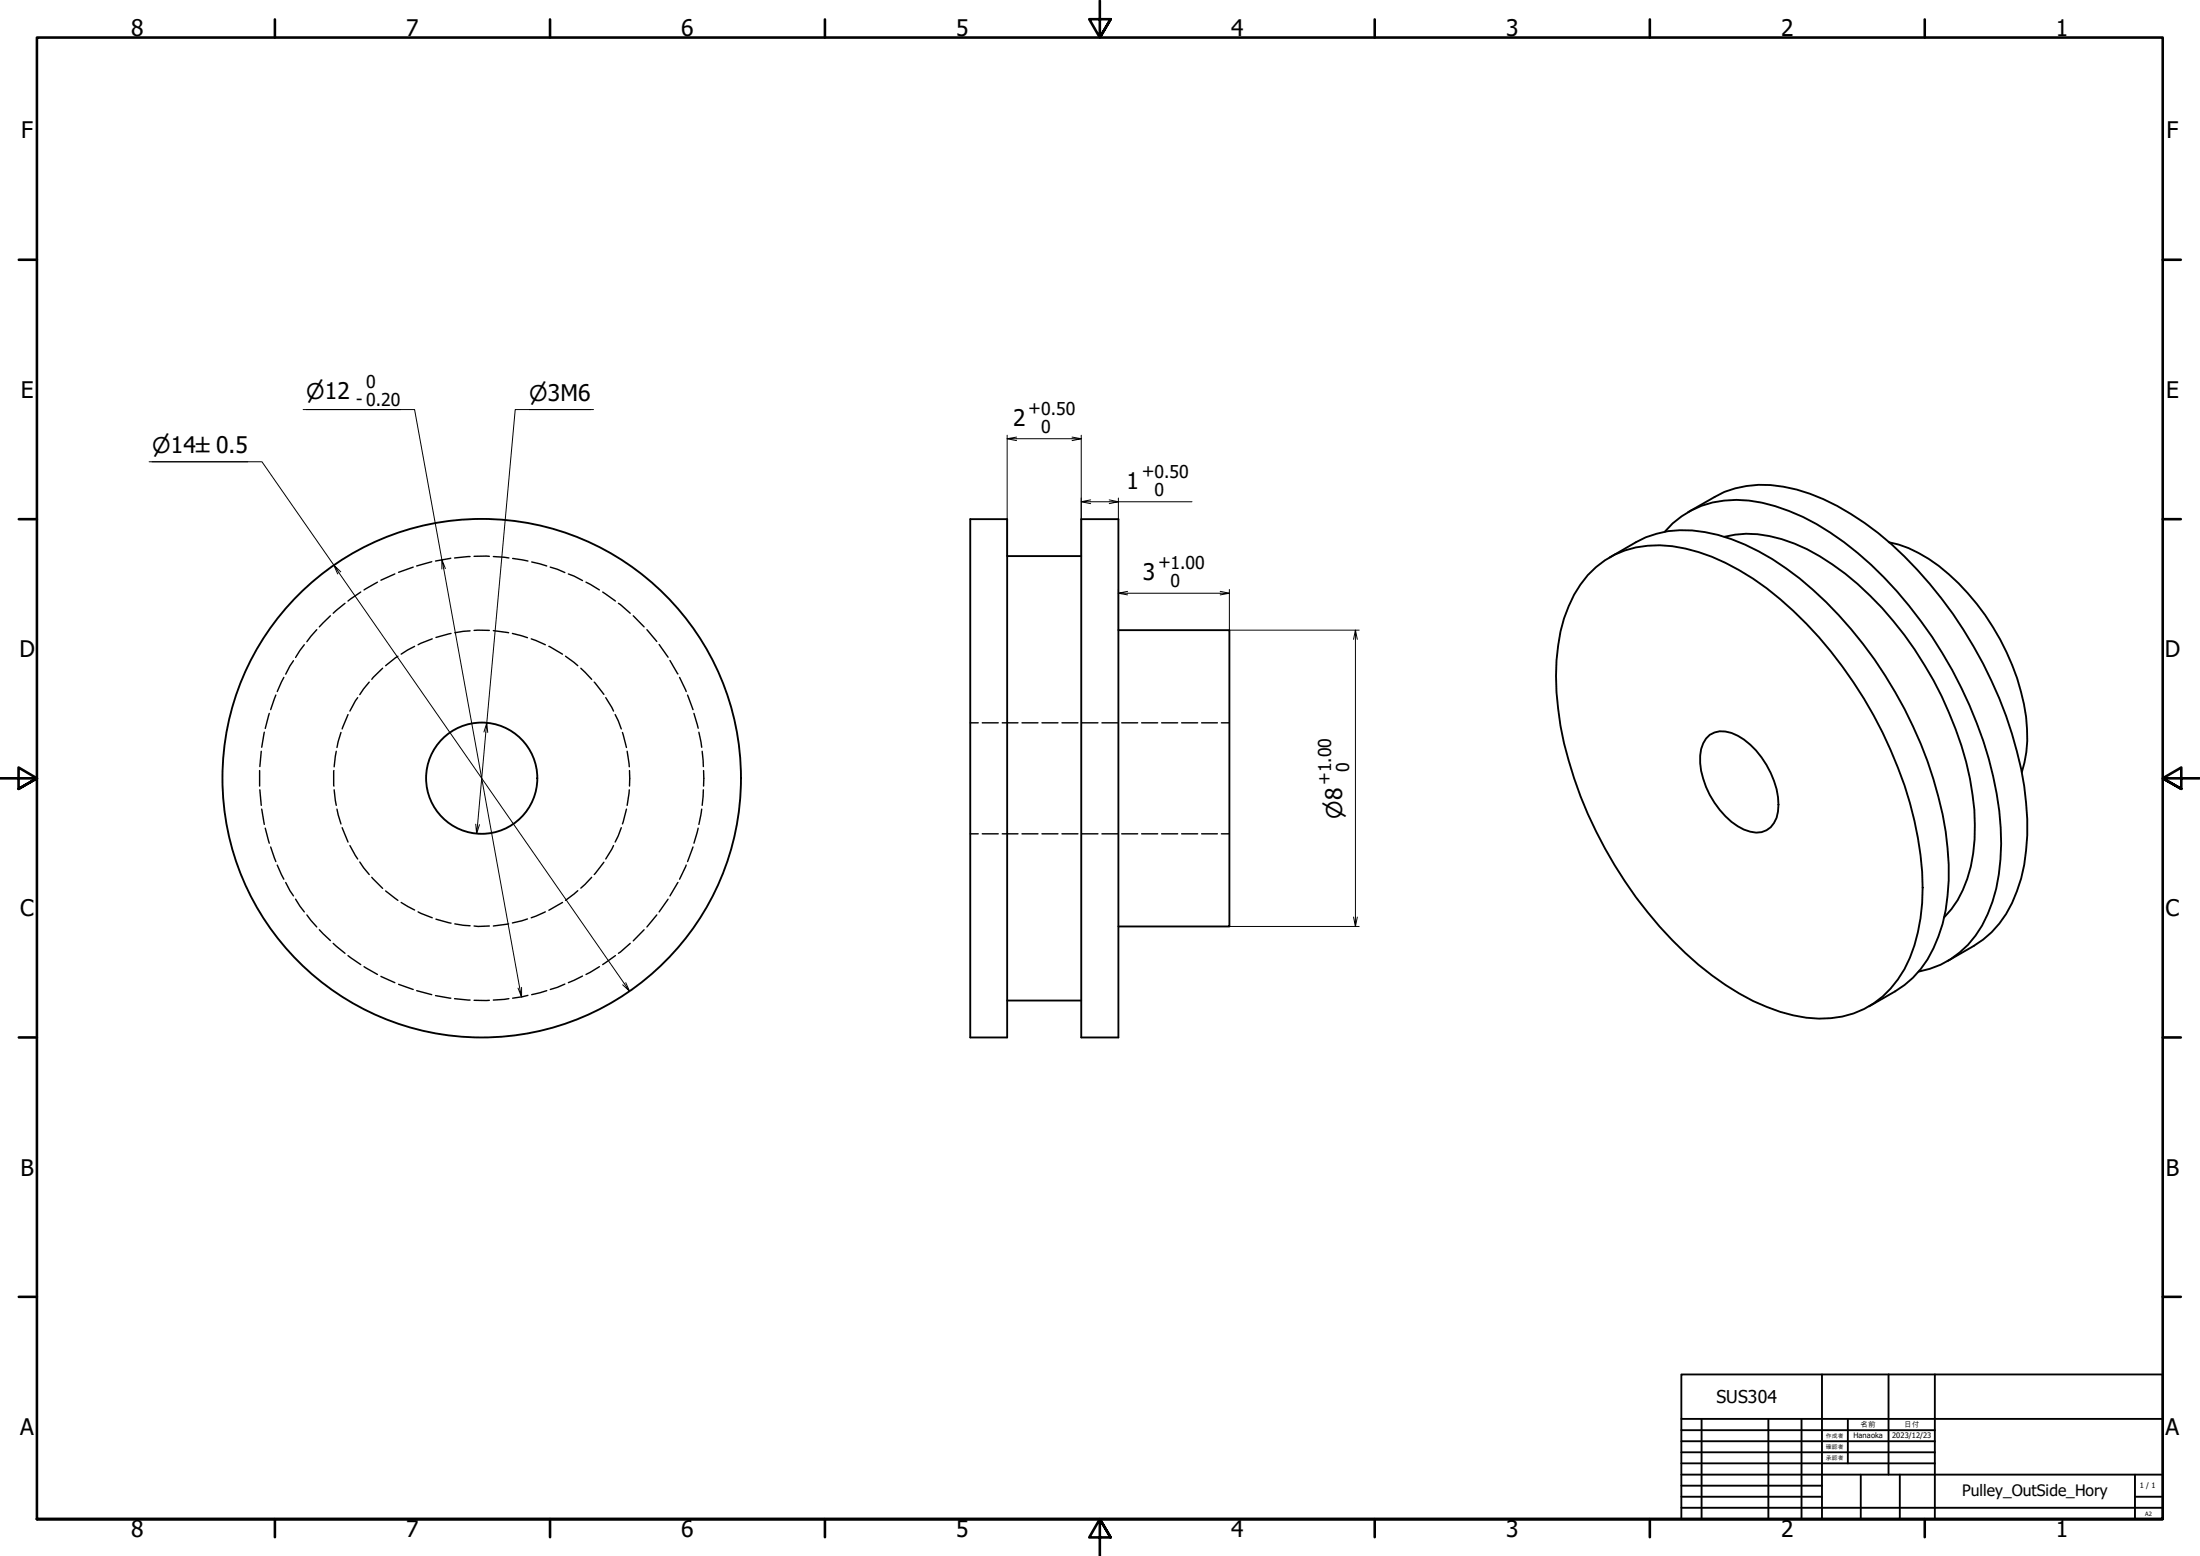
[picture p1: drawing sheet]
<svg xmlns="http://www.w3.org/2000/svg" width="594mm" height="420mm" viewBox="0 0 594 420" stroke-linecap="round" stroke-linejoin="round" font-family="sans-serif">
<!-- layer: Hidden (ISO) -->
<g fill="none" stroke="#000" stroke-width=".38">
<path d="M97.4 159.9l-3.4 2.4M101.9 157.2l-3.6 2.1M106.6 155l-3.7 1.7M111.6 153.1l-4 1.4M116.6 151.7l-4.1 1.1M121.7 150.7l-4.1 .8M126.9 150.3l-4.2 .4M128 150.2h4.1M133.2 150.3l4.2 .4M138.4 150.8l4.2 .7M143.6 151.7l4 1.1M148.6 153.1l3.9 1.5"/>
<path d="M153.5 155l3.8 1.8M158.2 157.2l3.7 2.1M162.8 159.9l3.4 2.4M79.2 178.4l-2 3.6M82.2 174.1l-2.4 3.4M85.5 170l-2.6 3.3M89.2 166.3l-3 3M93.2 162.9l-3.2 2.7M107.4 177.2l-3.3 2.5M112 174.5l-3.7 2.1M116.7 172.5l-3.8 1.6M121.8 171l-4.1 1.1"/>
<path d="M126.9 170.3l-4.1 .6M128 170.2h4.1M133.2 170.3l4.2 .6M138.4 171l4 1.2M143.4 172.5l3.9 1.6M148.2 174.5l3.7 2.1M152.7 177.2l3.3 2.5M167 162.9l3.2 2.7M171 166.3l2.9 3M174.7 170l2.7 3.2M178 174l2.4 3.5M180.9 178.4l2.2 3.6"/>
<path d="M71.4 197.7l-.7 4.1M72.7 192.6l-1.1 4.1M74.5 187.7l-1.4 3.9M76.6 182.9l-1.7 3.8M92.1 197.8l-1.1 4M94 193l-1.6 3.8M96.6 188.4l-2.1 3.6M99.7 184.2l-2.5 3.4M103.3 180.4l-2.9 3M156.8 180.4l3 3M160.5 184.2l2.6 3.3M163.6 188.4l2.1 3.6"/>
<path d="M166.1 193l1.7 3.8M168.1 197.8l1.1 4M183.5 182.9l1.8 3.8M185.7 187.7l1.4 3.9M187.4 192.6l1.1 4M188.7 197.7l.8 4.1M262 195.2h2.2M265.2 195.2h4.4M270.6 195.2h4.3M276 195.2h4.3M281.4 195.2h4.3M286.8 195.2h4.3"/>
<path d="M292.2 195.2h4.3M297.6 195.2h4.2M302.9 195.2h4.3M308.3 195.2h4.3M313.7 195.2h4.3M319.1 195.2h4.3M324.5 195.2h4.2M329.8 195.2h2.2M70.1 208.1v4.2M70.2 213.3l.3 4.2M70.5 202.9l-.3 4.1M70.7 218.5l.7 4.1"/>
<path d="M90.2 208.1v4.2M90.2 213.3l.6 4.2M90.8 202.9l-.6 4.2M91 218.5l1.1 4M169.2 218.5l-1.1 4M169.4 202.9l.5 4.2M169.9 213.3l-.5 4.2M170 208.1v4.2M189.5 218.5l-.8 4.1M189.6 202.9l.3 4.1M189.9 213.3l-.3 4.2M190 208.1v4.2"/>
<path d="M71.6 223.6l1.1 4.1M73.1 228.7l1.4 3.9M74.9 233.6l1.7 3.8M77.2 238.3l2 3.6M92.4 223.5l1.6 3.9M94.5 228.3l2.1 3.6M97.2 232.8l2.5 3.3M100.4 236.9l2.9 3M159.8 236.9l-3 2.9M163.1 232.8l-2.6 3.3M165.7 228.3l-2.1 3.6M167.8 223.5l-1.7 3.9"/>
<path d="M183.1 238.3l-2.2 3.6M185.3 233.6l-1.8 3.8M187.1 228.7l-1.4 3.9M188.5 223.6l-1.1 4.1M262 225.1h2.2M265.2 225.1h4.4M270.6 225.1h4.3M276 225.1h4.3M281.4 225.1h4.3M286.8 225.1h4.3M292.2 225.1h4.3M297.6 225.1h4.2"/>
<path d="M302.9 225.1h4.3M308.3 225.1h4.3M313.7 225.1h4.3M319.1 225.1h4.3M324.5 225.1h4.2M329.8 225.1h2.2M79.8 242.8l2.4 3.4M82.9 247.1l2.6 3.2M86.2 251.1l3 2.9M90 254.7l3.2 2.7M94 258l3.4 2.5M104.1 240.6l3.3 2.5"/>
<path d="M108.3 243.7l3.7 2M112.9 246.2l3.8 1.6M117.7 248.2l4.1 1.1M122.8 249.5l4.1 .5M128 250h4.1M137.4 249.5l-4.2 .5M142.4 248.1l-4 1.1M147.3 246.2l-3.9 1.6M151.9 243.7l-3.7 2.1M156 240.5l-3.3 2.6M166.2 258l-3.4 2.5M170.2 254.7l-3.2 2.7"/>
<path d="M173.9 251.1l-2.9 2.9M177.4 247.1l-2.7 3.2M180.4 242.8l-2.4 3.4M98.3 261l3.6 2.1M102.9 263.6l3.7 1.7M107.6 265.8l4 1.4M112.5 267.5l4.1 1.1M117.6 268.8l4.1 .7M122.7 269.7l4.2 .3M128 270.1h4.1M137.4 269.7l-4.2 .3M142.6 268.8l-4.2 .7"/>
<path d="M147.6 267.5l-4 1.1M152.5 265.7l-3.9 1.5M157.3 263.6l-3.8 1.7M161.9 261l-3.7 2.1"/>
</g>
<!-- layer: Visible (ISO) -->
<g fill="none" stroke="#000" stroke-width=".51">
<path d="M455.9 138.3l7.1-4.1a28.4 28.4 0 0 1 22.1-2 69.9 69.9 0 0 1 29.2 18.1 114.9 114.9 0 0 1 32.3 62 62.1 62.1 0 0 1-.8 24.9 29.9 29.9 0 0 1-10.3 16.5l-2.5 1.7-7.1 4.1M262 140.2h10v139.9h-10zM272 150.2h20M292 140.2h10v139.9h-10zM428.8 155.3a25.3 25.3 0 0 1 22.8-7.8 58.3 58.3 0 0 1 29.1 14.3 114.7 114.7 0 0 1 37.2 64.5 57.5 57.5 0 0 1-2.2 32.3 25.4 25.4 0 0 1-28 16.2 55.4 55.4 0 0 1-25.4-11.4 114.4 114.4 0 0 1-40-62.7 71.6 71.6 0 0 1-.9-30.2 36 36 0 0 1 7.4-15.2zM434.7 150.5l7.1-4.1a26.8 26.8 0 0 1 18.6-2.7 57.3 57.3 0 0 1 25.6 12.5 114.7 114.7 0 0 1 39.4 68.3 62.2 62.2 0 0 1-.8 25 29.9 29.9 0 0 1-10.3 16.5l-2.6 1.7-7 4.1M449.5 143.6a25 25 0 0 1 22.8-8.4 54.4 54.4 0 0 1 25.7 11.2 113.5 113.5 0 0 1 40.2 63.3 64.1 64.1 0 0 1-.2 33.8 27.5 27.5 0 0 1-14 17l-2.9 1.1-3 .8M465.6 144.9a29.6 29.6 0 0 1 19 1.9 70.4 70.4 0 0 1 26.6 20.9 97.3 97.3 0 0 1 21.4 46.8 50 50 0 0 1-1.4 22.8 25.5 25.5 0 0 1-6.2 10.5M510 146.4a36.8 36.8 0 0 1 18.8 11.1 65.3 65.3 0 0 1 18.3 36.1 34.3 34.3 0 0 1-1.1 14.9M302 170.2h30v80h-30M460.7 199.4a5.8 5.8 0 0 1 6.9-1.5 21.8 21.8 0 0 1 12.1 15.2 14.9 14.9 0 0 1 0 7.7 5.6 5.6 0 0 1-7.1 3.8 17.6 17.6 0 0 1-9.6-7.8 20.7 20.7 0 0 1-3.6-14.5l.5-1.6zM272 270.2h20"/>
<circle cx="130.1" cy="210.1" r="70"/>
<circle cx="130.1" cy="210.1" r="15"/>
</g>
<!-- layer: Border (ISO) -->
<g fill="none" stroke="#000" stroke-width=".7">
<path d="M74.2 5.2v4.9M148.5 5.2v4.9M222.8 5.2v4.9M297 .2v9.9l-2.9-4.9h5.8l-2.9 4.9 2.9-4.9M371.2 5.2v4.9M445.5 5.2v4.9M519.7 5.2v4.9M5.1 70.1h4.9M584 70.1h4.9M5.1 140.2h4.9M584 140.2h4.9M0 210.2h10l-5-3v5.8l5-2.8-5 2.8"/>
<path d="M594 210.2h-10l5-3v5.8l-5-2.8 5 2.8M5.1 280.1h4.9M584 280.1h4.9M5.1 350.2h4.9M584 350.2h4.9M10 410.2v-400.1h574v400.1h-574h574M74.2 410.2v4.9M148.5 410.2v4.9M222.8 410.2v4.9M299.9 415.1l-2.9-4.9 2.9 4.9h-5.8l2.9-4.9v10M371.2 410.2v4.9M445.5 410.2v4.9"/>
<path d="M519.7 410.2v4.9"/>
</g>
<!-- layer: Title (ISO) -->
<g fill="none" stroke="#000" stroke-width=".51">
<path d="M454 371.1h130v39.1h-130zM492 371.1v39.1M510 371.1v27.1M522.5 371.1v39.1M454 398.2h130M454 386.2h68.5M454 389.2h68.5M454 392.2h68.5M454 395.1h68.5M454 383.1h130M459.5 383.1v27.1M477.5 383.1v27.1"/>
<path d="M486.5 383.1v27.1M499 383.1v12M502.5 398.2v12M513 398.2v12M576.5 398.2v12M454 401.2h38M454 404.2h38M454 407.1h130M576.5 404.2h7.5"/>
</g>
<!-- layer: Dimension (ISO) -->
<g fill="none" stroke="#000" stroke-width=".27">
<path d="M81.9 110.6h30.1l7.3 40.5v2.5M82.7 110.6h25.5M142.9 110.6h16.6M160.3 110.6h-21.2l-7.7 84.6-.7 2.5M272 118.5l2.5 .5M272 117.5v32.7M274.5 118l-2.5 .5h20l-2.5 .5M289.5 118l2.5 .5M292 117.5v32.7M40.3 124.7h30.4l19.5 27.9 1 2.4M41.1 124.7h25.8M292 135.5l2.5 .5"/>
<path d="M294.5 135l-2.5 .5h10l-2.5 .5M299.5 135l2.5 .5h19.9M302 134.5v5.7M92 154.4l-1.8-1.8 79.8 115-1.9-1.7M120.3 153.5l-1-2.4 21.5 118.1-.9-2.4M302 159.2v11M304.5 159.7l-2.5 .5h30l-2.5 .4M329.5 159.7l2.5 .5M332 159.2v11h35M302 160.2l2.5 .4M366 170.2l-.5 2.4M366.5 172.6l-.5-2.4v80l-.5-2.6"/>
<path d="M131.7 197.8l-.3-2.6-2.7 29.9-.2-2.6M129.5 222.7l-.8 2.4M332 250.2h35M366.5 247.6l-.5 2.6M140.8 266.6v2.6M169 265.3l1 2.3"/>
</g>
<g font-size="6.2">
<text x="35.4" y="9.8">8</text>
<text x="109.7" y="9.8">7</text>
<text x="184" y="9.8">6</text>
<text x="258.2" y="9.8">5</text>
<text x="332.4" y="9.8">4</text>
<text x="406.7" y="9.8">3</text>
<text x="480.9" y="9.8">2</text>
<text x="555.2" y="9.8">1</text>
<text x="5.7" y="37.4">F</text>
<text x="585" y="37.4">F</text>
<text x="5.6" y="107.4">E</text>
<text x="584.9" y="107.4">E</text>
<text x="273.6" y="115">2</text>
<text x="304.2" y="131.9">1</text>
<text x="308.6" y="156.6">3</text>
<text x="5.3" y="177.4">D</text>
<text x="584.6" y="177.4">D</text>
<text x="5.5" y="247.4">C</text>
<text x="584.8" y="247.4">C</text>
<text x="5.5" y="317.4">B</text>
<text x="584.8" y="317.4">B</text>
<text x="5.5" y="387.4">A</text>
<text x="584.8" y="387.4">A</text>
<text x="35.4" y="415.1">8</text>
<text x="109.7" y="415.1">7</text>
<text x="184" y="415.1">6</text>
<text x="258.2" y="415.1">5</text>
<text x="332.4" y="415.1">4</text>
<text x="406.7" y="415.1">3</text>
<text x="480.9" y="415.1">2</text>
<text x="555.2" y="415.1">1</text>
</g>
<g font-size="5.8">
<text x="82.7" y="107.7">⌀12</text>
<text x="142.9" y="108.4">⌀3M6</text>
<text x="41.1" y="122.4">⌀14±0.5</text>
<text x="362.4" y="221.1" transform="rotate(-90 362.4 221.1)">⌀8</text>
</g>
<g font-size="4.8">
<text x="98.9" y="104.8">0</text>
<text x="96.2" y="109.4">- 0.20</text>
<text x="277.7" y="111.7">+0.50</text>
<text x="281.1" y="116.8">0</text>
<text x="308.4" y="128.7">+0.50</text>
<text x="311.7" y="133.8">0</text>
<text x="312.7" y="153.4">+1.00</text>
<text x="316.1" y="158.5">0</text>
<text x="364.3" y="208.6" transform="rotate(-90 364.3 208.6)">0</text>
<text x="359.2" y="211.9" transform="rotate(-90 359.2 211.9)">+1.00</text>
<text x="463.5" y="378.9">SUS304</text>
</g>
<text font-size="4.3" x="529.8" y="403.8">Pulley_OutSide_Hory</text>
<g font-size="2">
<text x="500.5" y="388.4">Hanaoka</text>
<text x="502.4" y="385.4">名前</text>
<text x="511" y="388.3">2023/12/23</text>
<text x="514.2" y="385.4">日付</text>
<text x="577.8" y="401.8">1 / 1</text>
</g>
<g font-size="1.6">
<text x="493" y="388.3">作成者</text>
<text x="493" y="391.3">確認者</text>
<text x="493" y="394.3">承認者</text>
<text x="579.3" y="409.3">A2</text>
</g>
</svg>
